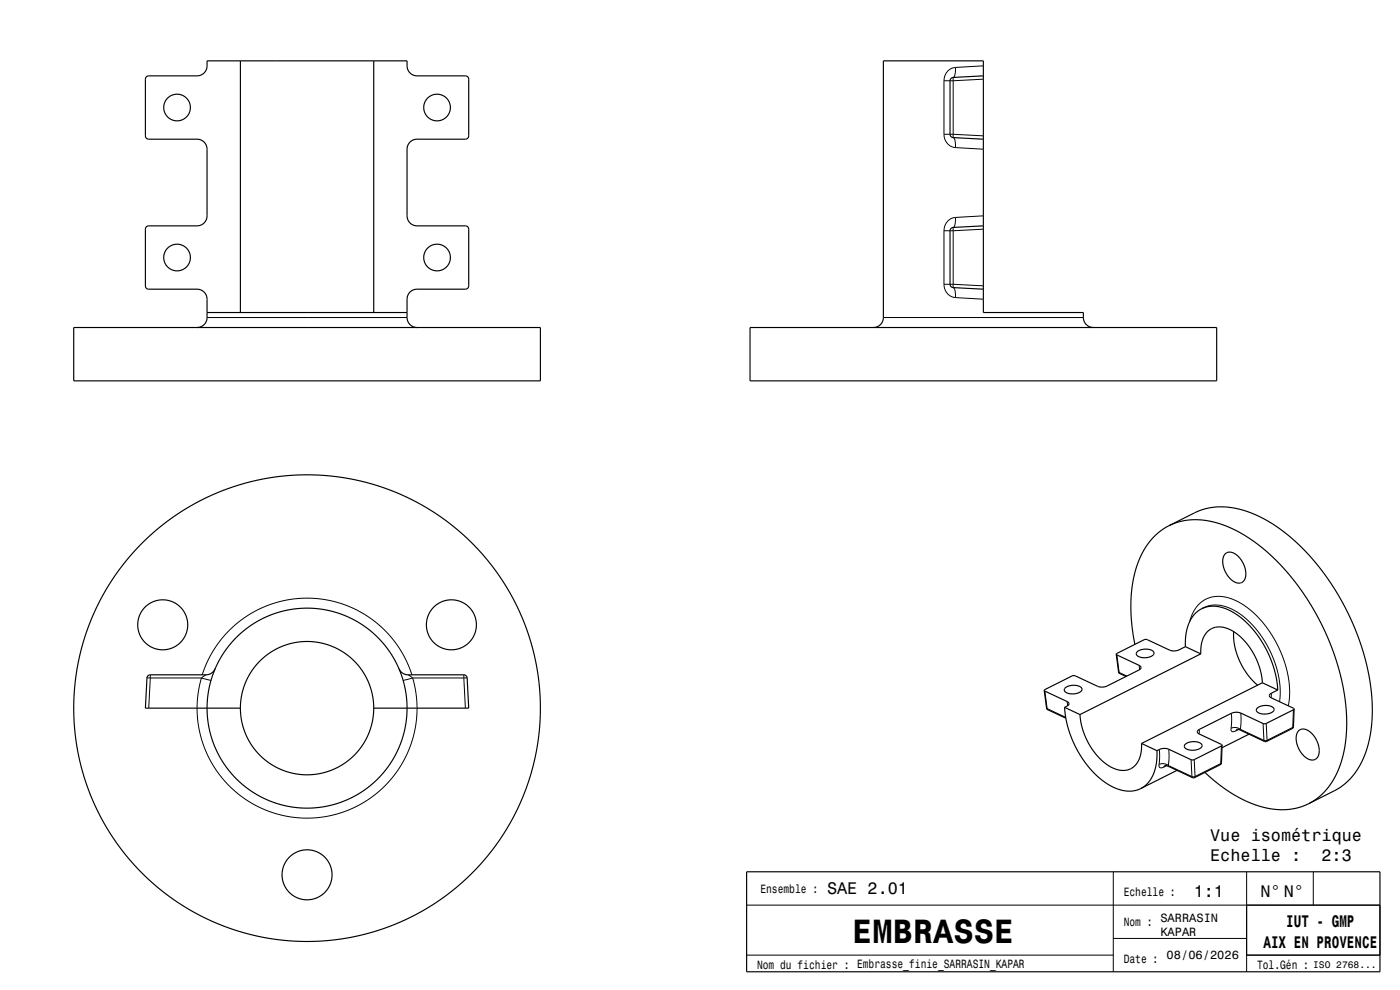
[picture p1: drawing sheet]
<svg xmlns="http://www.w3.org/2000/svg" width="420mm" height="297mm" viewBox="0 0 420 297" stroke-linecap="round" stroke-linejoin="round" font-family="sans-serif">
<g fill="none" stroke="#000" stroke-width=".35">
<path d="M72.1 18.3v75.5M112.1 18.3v75.5M295 22.8l-9 .4-.7 .3-.3 .7 .1 16.6 .8 .5 9.1 .5M295 67.8l-9 .4-.7 .3-.3 .7 .1 16.6 .9 .5 9 .5M22.1 98.3h140v16h-140zM59.1 98.3a3 3 0 0 0 3-3v-5.5a3 3 0 0 0-3-3h-14.6l-.6-.4-.3-.6v-17l.3-.8 .7-.2h14.5a3 3 0 0 0 3-3v-20a3 3 0 0 0-3-3h-14.6l-.6-.4-.3-.6v-17l.3-.8 .7-.2h14.5a3 3 0 0 0 3-3v-1.5h60v1.5a3 3 0 0 0 3 3h14.6l.7 .3 .2 .7v17l-.3 .7-.7 .3h-14.5a3 3 0 0 0-3 3v20a3 3 0 0 0 3 3h14.6l.7 .3 .2 .7v17l-.3 .7-.7 .3h-14.5a3 3 0 0 0-3 3v5.5a3 3 0 0 0 3 3M62.1 93.8h60M225 98.3h140v16h-140zM262 98.3a3 3 0 0 0 3-3v-77h30v75.5h30v1.5a3 3 0 0 0 3 3M350.7 157.7l8.8-4.4 2.3-.7 2.5-.5h3.2l3.1 .4 3.6 .9 3.4 1.5 3.8 2.1 3.6 2.4 3.6 3 3.6 3.5 3.5 4.2 3 4.1 3.1 4.8 2.2 4.2 2.2 4.8 1.9 4.8 1.5 4.9 1.2 5.6 .7 4.7 .2 4.8-.2 4.4-.6 4.1-.9 3.4-1.3 3.5-1.6 2.9-2 2.5-1.7 1.6-2 1.4-8.8 4.5M350.7 157.7l2.5-1 2.7-.6 2.8-.2 3.1 .2 3.1 .7 3.1 1.1 3.1 1.4 3.2 1.8 3.2 2.3 3.1 2.6 5.9 6.1 5.4 7.2 4.5 7.8 3.5 8.2 1.5 4.4 1.2 4.7 1.2 7.9 .2 4.2-.1 4-.4 3.5-.8 3.4-1 3-1.4 3-1.5 2.4-1.9 2.2-2.2 1.8-2.1 1.3M350.7 157.7l-3.2 2.1-2.9 3.1-2.1 3.4-1.8 4.6-1.1 5.1-.3 5.5 .2 5.7 1 6.1"/>
<path d="M367.6 166.2a2.84 2.84 0 0 1 4 .9 6.3 6.3 0 0 1 1.5 7.2 2.66 2.66 0 0 1-4-.6 6.5 6.5 0 0 1-1.7-7.3zM334.9 196.3l7 3.4a.68 .68 0 0 1 .4 .7 .68 .68 0 0 1-.6 .6l-10.2 5h-1.9l-7.5-3.3-8.8 4.4M334.9 196.3l.7 5.5 2.2 1.1M341.2 195.5a4 4 0 0 1 5 .2 1.38 1.38 0 0 1-1.6 1.5 2.9 2.9 0 0 1-3.7-1.1zM355.6 194l-2.1 1.1-1.8 .2-7.5-3.4-.7-.1-8.6 4.5M355.6 194l4.6 2.2M360.2 196.2l.1-2.2 .5-2 .7-1.6 1-1.2 1.4-.8 1.5-.3 1.8 .1 1.7 .6 2.1 1.3 1.6 1.4 3 3.8 1.3 2.4 .9 2.3 .6 2.4 .3 2.4M360.2 196.2l-36.2 18.2M360.5 182.6l1.6-.5 1.7-.2 1.9 .1 1.9 .6 3.8 2 3.6 3.3 3.1 4 2.7 4.8 1.8 5.3 .7 5M360.5 182.6l-2.1 1.7-1.7 2.6-.9 3.2-.2 3.9M361.2 182.3l-.7 .3M370.1 189.5l.3 4.2 1.4 4.4 2.3 4 3.2 3.4"/>
<path d="M64.5 200.6l-.9 1.2-1.6 .6-17.4 .2-.5 .8-.5 9h28.5M72.1 212.4l.4-3.8 1-3.6 1.9-3.5 2.5-3.1 3.1-2.6 3.3-1.7 3.8-1.2 3.9-.5 3.8 .4 4 1.2 3.5 1.9 2.9 2.4 2.6 3.1 1.8 3.5 1.2 3.8 .3 3.7M72.1 212.4l.4 4 1.2 3.8 1.8 3.3 2.5 3.1 2.7 2.3 3.5 1.9 3.8 1.2 4 .4 3.7-.3 3.8-1.1 3.4-1.7 3.3-2.6 2.4-2.9 1.9-3.5 1.2-3.8 .4-4.1M119.7 200.6l.9 1.2 1.6 .6 17.4 .2 .5 .8 .5 9h-28.5M313.3 207.1l7 3.4a.68 .68 0 0 1 .4 .8 .68 .68 0 0 1-.6 .5l-.7 .4M313.3 207.1l.7 5.5 5.8 2.9M319.4 212.2l.7 5 1.7 5.1 2.8 5 3.1 4 3.8 3.4 3.6 1.9 2.1 .6 1.8 .2 1.5-.2 1.7-.6M319.4 212.2l4.6 2.2M319.6 206.3a4 4 0 0 1 4.9 .2 1.54 1.54 0 0 1-1.7 1.6 2.83 2.83 0 0 1-3.5-1.2zM324 214.4l.3 2.5 .6 2.3 1.1 2.7 1.2 2.2 1.6 2.2 1.6 1.7 1.7 1.4 1.9 1.1 1.9 .5 1.6 .1 1.6-.4 1.1-.7 1.1-1.4 .7-1.5 .4-2.1 .1-2M377.2 212.4a4 4 0 0 1 5 .2 1.38 1.38 0 0 1-1.6 1.5 3.1 3.1 0 0 1-3.7-1zM378.7 204.8l4.6 2.2"/>
<path d="M378.7 204.8l-36.2 18.2M383.3 207l-2.2 1.2-.3 .4 .1 .4 7.3 3.7M388.2 212.7l-8.8 4.4-7.5-3.3h-1.9l-10.7 5.4-.1 .5 .4 .4 7 3.5M388.2 212.7l-.3 5.7-8 4.1h-.5l-7.6-3.6-.7-.1M389.6 219.2a2.83 2.83 0 0 1 4 .9 6.3 6.3 0 0 1 1.5 7.3 2.66 2.66 0 0 1-3.9-.6 6.5 6.5 0 0 1-1.8-7.3zM342.5 223l4.6 2.2M347.1 225.2l-.2 3.8-.9 3.3-1.7 2.6-2.1 1.7M353.1 231.1l-10.9 5.5M355.6 223.2a4 4 0 0 1 5 .2 1.38 1.38 0 0 1-1.6 1.5 3.1 3.1 0 0 1-3.7-1zM361.5 231.7l4 3.5 4 2.8 4.4 2.4 4.3 1.6 4 .8 3.5 .1 3.6-.6 3.3-1.2M366.6 223.6l-8.8 4.4-7.2-3.2a3.9 3.9 0 0 0-3.5 .4M366.6 223.6l-.3 5.7-8 4h-.5l-7.6-3.5-.7-.1"/>
<path d="M374.7 220.3l-8.1 4M224 261.5h190v30h-190z"/>
<circle cx="53.1" cy="32.3" r="4"/>
<circle cx="131.1" cy="32.3" r="4"/>
<circle cx="53.1" cy="77.3" r="4"/>
<circle cx="131.1" cy="77.3" r="4"/>
<circle cx="48.8" cy="187.4" r="7.5"/>
<circle cx="135.4" cy="187.4" r="7.5"/>
<circle cx="92.1" cy="212.4" r="30"/>
<circle cx="92.1" cy="212.4" r="70"/>
<circle cx="92.1" cy="262.4" r="7.5"/>
</g>
<g fill="none" stroke="#000" stroke-width=".3">
<path d="M295 19.8l-8.4 .4M283.2 24.2h2.8M283.2 24.2v16.1M286 24.2v16.1M286.6 20.2v.2a4.1 4.1 0 0 1-.7 3.1l.1 .7M286.6 20.2a3.8 3.8 0 0 0-3.4 4M295 23.8l-9 .4M283.2 40.3a3.8 3.8 0 0 0 3.4 4M283.2 40.3h2.8M286 40.3l-.1 .9a3.1 3.1 0 0 1 .7 3.1M286 40.3l9 .5M286.6 44.3l8.4 .5"/>
<path d="M283.2 69.2h2.8M283.2 69.2v16.1M286 69.2v16.1M286.6 65.2v.2a4.1 4.1 0 0 1-.7 3.1l.1 .7M286.6 65.2a3.8 3.8 0 0 0-3.4 4M295 68.8l-9 .4M295 64.8l-8.4 .4M62.1 95.3h60M265 95.3h60M283.2 85.3a3.8 3.8 0 0 0 3.4 4M283.2 85.3h2.8M286 85.3l-.1 .9a3.1 3.1 0 0 1 .7 3.1"/>
<path d="M286 85.3l9 .5M286.6 89.3l8.4 .5M335.1 196.5l.7 5.2M341.8 199.6l.1 1.3M356.9 186.4l1.1-2.8 1.7-2.3 2-1.5 2.4-.8h2.5l3.1 .7 2.9 1.5 2.9 2.1 2.8 2.8 2.3 3 2.2 3.6 1.8 3.9 1.3 3.9 .8 4.2 .2 3.5-.4 3.6M361.2 182.3l1.6-.6 1.9-.2 2 .2 2.1 .7 2 1 2.3 1.6 3.9 3.9 3.4 5.1 2.3 5.5 .8 2.8 .4 2.9 .2 2.7-.2 2.6M44.1 203.4h1M45.1 203.4l-.5 9M45.1 202.4v1M45.1 203.4h15.3M60.4 203.4l-.8 3.6-.4 3.8v3.6l.4 3.8 .9 3.9 1.4 3.7 1.6 3.1 2.2 3.4 2.6 3 2.6 2.4 2.8 2.1 3.4 2 3.4 1.5 4.1 1.3 3.7 .6 3.7 .2 4-.2 3.7-.6 3.4-1 3.7-1.6 3.2-1.8 3.2-2.4 2.9-2.7 2.3-2.7 2.2-3.3 1.7-3.4 1.3-3.5 1-4.1 .5-3.7v-3.5l-.4-3.7-.9-3.8M60.4 203.4l2.9 .7"/>
<path d="M60.7 202.4l2-4.9 2.7-4.5 3.3-3.8 4-3.4 4.2-2.6 5.1-2.2 4.6-1.1 5.4-.5 5 .4 5.1 1.2 4.9 2 4.5 2.7 3.8 3.2 3.4 4 2.8 4.5 2.1 5M61.8 202.4l-1.4 1M122.4 202.4l1.4 1M123.8 203.4l-2.9 .7M123.8 203.4h15.3M139.1 203.4h1M139.1 203.4l.5 9M139.1 202.4v1M313.5 207.3l.6 5.3M314 212.4l.1 .2M314.1 212.6l.2 .3M314.1 212.6l5.6 2.6"/>
<path d="M320.2 210.5l.1 1.2M335.6 201.6l.2 .1M335.8 201.7l.1 .4M335.8 201.7l2.3 1.1M359.8 218.8v1.4M369.3 218.5l1.5-.2 1.3 .5M369.3 218.5a.83 .83 0 0 0 .4 1 .83 .83 0 0 0 1.1-.2M369.4 214l-.1 4.5M371.1 218.8l-.3 .5M371.6 218.8l-.8 .5M372.1 218.8l-.3 .1M372.1 218.8l7.1 3.3"/>
<path d="M372.2 213.9l.1 2.6-.2 2.3M378.9 217.1l.3 5M379.9 217l.2 5.1M381.4 208v1.3M387.8 218.2l-.1 .4M387.8 218.2l-7.7 3.9M388 218l-.2 .2M388 212.9l-.2 5.3M347.7 229.3l1.5-.2 1.3 .5M347.7 229.3a.83 .83 0 0 0 .4 1.1 .83 .83 0 0 0 1.1-.3M347.8 224.8l-.1 4.5M349.5 229.7l-.3 .4"/>
<path d="M350 229.7l-.8 .4M350.5 229.6l-.3 .2M350.5 229.6l7.1 3.4M350.6 224.8l.1 2.6-.2 2.2M357.3 227.9l.3 5.1M357.6 233l.2 .3M358.3 227.9l.2 5M358.5 232.9l-.9 .1M358.5 232.9l-.1 .4M366.2 229.1l-.1 .3M366.2 229.1l-7.7 3.8M366.4 228.9l-.2 .2"/>
<path d="M366.4 223.8l-.2 5.3M379.2 222.1l.2 .4M380.1 222.1h-.9M380.1 222.1l-.1 .3M224 271.5h190v15h-40M334 261.5v30M374 261.5v30M394 261.5v10M224 286.5h110M334 281.5h40"/>
</g>
<text font-size="10.1" x="255.7" y="282.8">EMBRASSE</text>
<g font-size="5">
<text x="363.1" y="252.3">Vue isométrique</text>
<text x="363.1" y="258.3">Echelle :</text>
<text x="396.5" y="258.3">2:3</text>
<text x="248.1" y="268.2">SAE 2.01</text>
<text x="358.1" y="269.2">1:1</text>
<text x="378.1" y="269.2">N° N°</text>
<text x="385.9" y="278.2">IUT - GMP</text>
<text x="379" y="284.3">AIX EN PROVENCE</text>
</g>
<g font-size="3.6">
<text x="228.1" y="267.8">Ensemble :</text>
<text x="337.1" y="268.8">Echelle :</text>
<text x="337.1" y="277.8">Nom :</text>
<text x="348.1" y="276.5">SARRASIN</text>
<text x="348.1" y="280.8">KAPAR</text>
<text x="350" y="287.8">08/06/2026</text>
<text x="227.1" y="290.8">Nom du fichier : Embrasse_finie_SARRASIN_KAPAR</text>
<text x="337.1" y="288.8">Date :</text>
<text x="377.1" y="290.8">Tol.Gén :</text>
</g>
<text font-size="2.9" x="393.9" y="290.5">ISO 2768...</text>
</svg>
